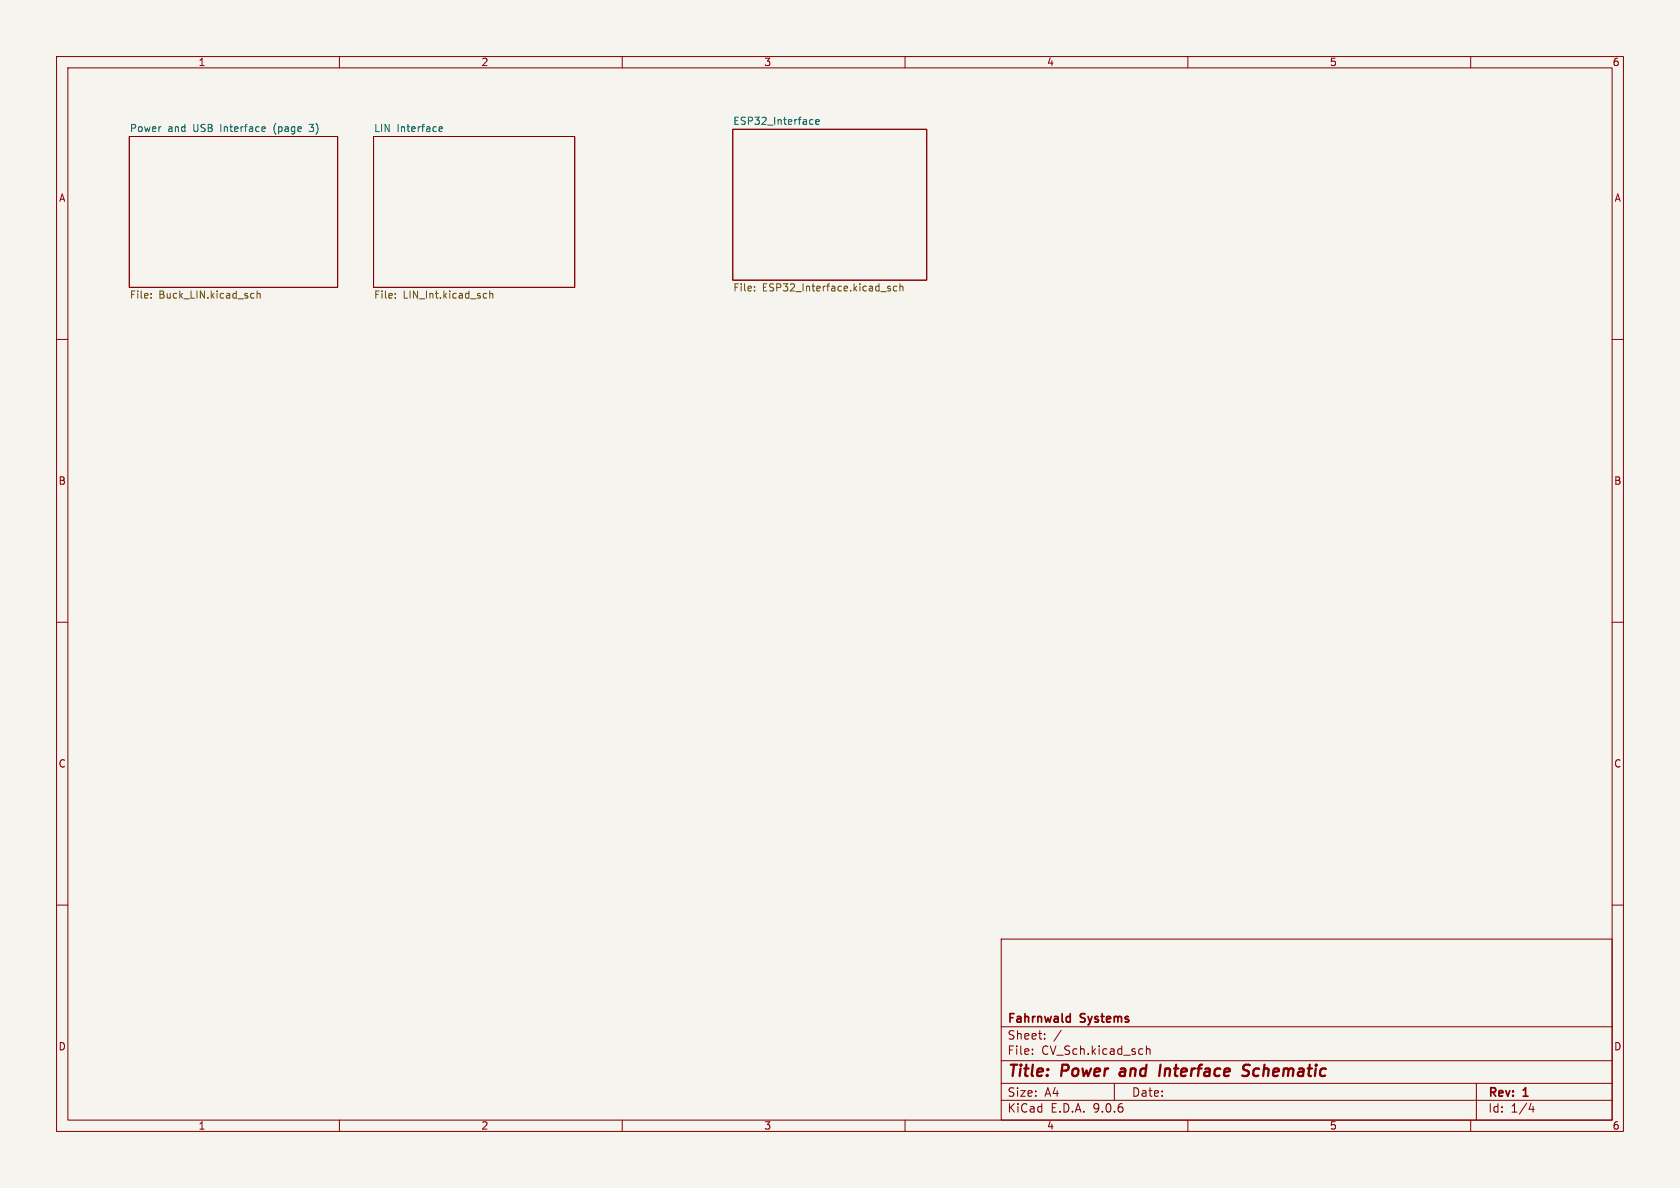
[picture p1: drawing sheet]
<svg xmlns="http://www.w3.org/2000/svg" width="297mm" height="210mm" viewBox="0 0 297 210" stroke-linecap="round" stroke-linejoin="round" font-family="sans-serif">
<path d="M0 0h297v210h-297z" fill="#f5f4ef" stroke="#f5f4ef" stroke-width=".18"/>
<g fill="none" stroke="#840000" stroke-width=".18">
<path d="M10 10h277v190h-277zM12 12h273v186h-273zM60 10v2M110 10v2M160 10v2M210 10v2M260 10v2M22.9 24.1h36.8v26.7h-36.8zM66 24.1h35.6v26.7h-35.6zM129.5 22.9h34.3v26.6h-34.3zM10 60h2M285 60h2"/>
<path d="M10 110h2M285 110h2M10 160h2M177 166h108v32h-108zM285 160h2M60 198v2M110 198v2M160 198v2M177 194.5h108M177 191.5h108M177 187.5h108M177 181.5h108"/>
<path d="M182.5 186.3v.1M182.5 185.5v.1M184.7 183.6v.1M184.7 182.8v.1M187.6 182.1l-1.3 2M197 191.5v3M202.7 184.9v1.5M202.7 185.5l.2-.1 .3 .1 .1 .9M210 198v2M260 198v2M261 191.5v6.5M270.7 195l-.4 1.1h.9"/>
<path d="M271 195.6v1"/>
</g>
<path d="M198.1 189.5l-.2 .4 .3 .3M205.2 188.2l-.3 2M221 188.3a.85 .85 0 0 0-1.1 .1 .45 .45 0 0 0 .2 .8l.4 .1a.49 .49 0 0 1 .3 .5 .49 .49 0 0 1-.5 .4l-.7-.1" fill="none" stroke="#840000" stroke-width=".4"/>
<path d="M188.8 179.7l.4 .1M189.2 179.2v1.5M189.2 180.6l-.4 .1" fill="none" stroke="#840000" stroke-width=".3"/>
<path d="M46.5 22.4l.3 .1 .1 .2-.6 .1M46.8 23.2l-.3 .1M54.6 22h.8M54.6 23.1l.2 .2M77.6 22.8l.6-.1v-.2l-.4-.1-.2 .2 .1 .6h.5M143.4 21.1l.3 .1M143.7 21.9l-.3 .1M144.2 21.6l.6-.2v-.2l-.4-.1-.2 .2 .1 .6h.5" fill="none" stroke="#006464" stroke-width=".18"/>
<g fill="none" stroke="#725600" stroke-width=".18">
<path d="M26.7 52.6v.1M26.7 51.9v.1M44.6 51.9h.3M44.9 52.6l-.3 .1M45.5 52l.1-.1h.3l.1 .8M45.5 51.4v1.3M69.9 52.6v.1M69.9 51.9v.1M85.7 51.9h.3M86 52.6l-.3 .1M86.6 52l.2-.1h.3v.8M86.6 51.4v1.3"/>
<path d="M133.4 51.3v.1M133.4 50.7v.1M157 51l.4 .1 .1 .2-.2 .1h-.4M157 50.7h.4M158.5 50.7l-.3-.1-.3 .2 .2 .6h.4M159.1 50.7l.2-.1 .3 .1v.7M159.1 50.2v1.2"/>
</g>
<g font-size="2.8" fill="#840000">
<text x="178" y="190.9">Title:</text>
<text x="187.7" y="190.9">Power</text>
<text x="198.8" y="190.9">and</text>
<text x="206.6" y="190.9">Interface</text>
<text x="222.2" y="190.9">Schematic</text>
</g>
<g font-size="2.1" fill="#840000">
<text x="178" y="184">Sheet:</text>
<text x="178" y="181.2">Fahrnwald</text>
<text x="191.1" y="181.2">Systems</text>
<text x="178" y="186.7">File:</text>
<text x="184.1" y="186.7">CV_Sch.kicad_sch</text>
<text x="178" y="196.9">KiCad</text>
<text x="178" y="194.1">Size:</text>
<text x="184.7" y="194.1">A4</text>
<text x="185.7" y="196.9">E.D.A.</text>
<text x="193.3" y="196.9">9.0.6</text>
<text x="200" y="194.1">Date:</text>
<text x="263" y="194.3">Rev:</text>
<text x="263" y="196.9">Id:</text>
<text x="267.1" y="196.9">1/4</text>
<text x="269.4" y="194.3">1</text>
</g>
<g font-size="1.8" fill="#840000">
<text x="35" y="11.9">1</text>
<text x="85" y="11.9">2</text>
<text x="135" y="11.9">3</text>
<text x="185" y="11.9">4</text>
<text x="235" y="11.9">5</text>
<text x="285" y="11.9">6</text>
<text x="10.3" y="35.9">A</text>
<text x="285.3" y="35.9">A</text>
<text x="10.3" y="85.9">B</text>
<text x="285.3" y="85.9">B</text>
<text x="10.3" y="135.9">C</text>
<text x="285.3" y="135.9">C</text>
<text x="10.3" y="185.9">D</text>
<text x="285.3" y="185.9">D</text>
<text x="35" y="199.9">1</text>
<text x="85" y="199.9">2</text>
<text x="135" y="199.9">3</text>
<text x="185" y="199.9">4</text>
<text x="235" y="199.9">5</text>
<text x="285" y="199.9">6</text>
</g>
<g font-size="1.8" fill="#006464">
<text x="22.9" y="23.4">Power</text>
<text x="29.7" y="23.4">and</text>
<text x="34.3" y="23.4">USB</text>
<text x="39.3" y="23.4">Interface</text>
<text x="48.8" y="23.4">(page</text>
<text x="55.4" y="23.4">3)</text>
<text x="66" y="23.4">LIN</text>
<text x="70.2" y="23.4">Interface</text>
<text x="129.5" y="22.1">ESP32_Interface</text>
</g>
<g font-size="1.8" fill="#725600">
<text x="22.9" y="53.1">File:</text>
<text x="28.1" y="53.1">Buck_LIN.kicad_sch</text>
<text x="66" y="53.1">File:</text>
<text x="71.3" y="53.1">LIN_Int.kicad_sch</text>
<text x="129.5" y="51.8">File:</text>
<text x="134.8" y="51.8">ESP32_Interface.kicad_sch</text>
</g>
</svg>
